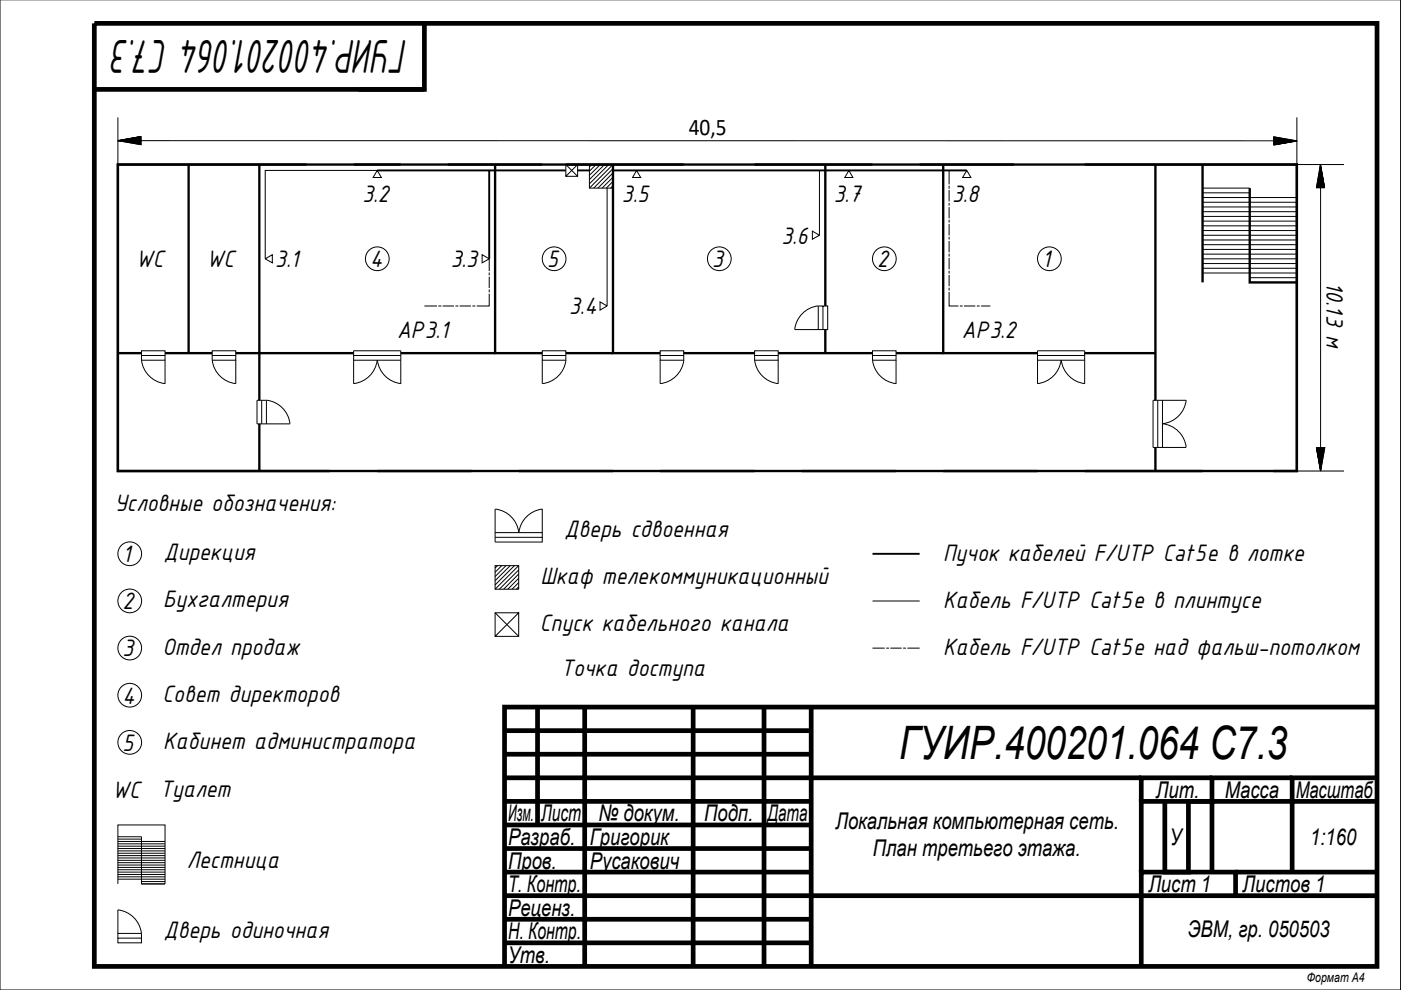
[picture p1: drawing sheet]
<svg xmlns="http://www.w3.org/2000/svg" width="297mm" height="210mm" viewBox="0 0 297 210" stroke-linecap="round" stroke-linejoin="round" font-family="sans-serif">
<!-- layer: 0 -->
<g fill="none" stroke="#000" stroke-width=".21">
<path d="M0 0h297v209.9h-297zM25 24.9v10M29.9 28.9l-4.9 .9 4.9-.9M29.9 28.9v1.8l-4.9-.9M29.9 29.8l240.2 .1M270.1 30.7l4.9-.8-4.9 .8M275 29.9l-4.9-.9v1.7M275 24.9v10h10M280 34.9l-.9 4.9h1.7M280 39.8v55.1M280.8 39.8l-.8-4.9 .8 4.9M275 99.9h10"/>
<path d="M279.1 94.9l.9 5-.9-5M279.1 94.9h1.8l-.9 5"/>
</g>
<g fill="none" stroke="#000" stroke-width="1" stroke-linecap="butt">
<path d="M20 5h272v199.9h-272zM76 19h14M90 5v14h-70M107 159.9h65M107 154.9h65M114 149.9v25M124 149.9v55M147 149.9v55M162 149.9v55M172 149.9v15h-65M292 149.9h-185v55M107 179.9h65"/>
<path d="M107 174.9h65M107 169.9h65M242 164.9h-70v25h-65M247 169.9v15h5v-15h5M257 169.9h-15v15M257 164.9h-15v5M274 164.9h-17v5M292 169.9h-18v15M292 164.9h-18v5h-17v15M107 184.9h65M107 199.9h65M107 194.9h65"/>
<path d="M262 189.9v-5h-20v5h-70v15M262 184.9h30M292 189.9h-50v15"/>
</g>
<!-- layer: Blocks -->
<g fill="none" stroke="#000" stroke-width=".21">
<path d="M65 34.9h10M80 36.1l.9 1.5h-1.8zM85 34.9h10M115 34.9h5l2.5 2.5M122.5 34.9h-2.5v2.5h2.5v-2.5l-2.5 2.5M125 34.9v5h5M125.5 34.9l-.5 .5M126.4 34.9l-1.4 1.4M127.3 34.9l-2.3 2.3M128.2 34.9l-3.2 3.2M129.1 34.9l-4.1 4.1M130 34.9l-5 5"/>
<path d="M130 35.8l-4.1 4.1M130 36.7l-3.2 3.2M130 37.6l-2.3 2.3M130 38.4l-1.4 1.5M130 39.4l-.5 .5M135 36.1l.8 1.5h-1.7zM145 34.9h15M180 36.1l.8 1.5h-1.7zM185 34.9h10M205 36.1l.9 1.5h-1.8zM215 34.9h15M56.2 54.9l1.5-.9v1.7z"/>
<path d="M102.2 54l1.5 .9-1.5 .8zM172.2 49l1.5 .9-1.5 .8zM30 75.4h5v-1h-5v2h5v-1M30 76.3a5.7 5.7 0 0 0 5 5v-4.9M45 75.4h5v-1h-5v2h5v-1M45 76.3a5.7 5.7 0 0 0 5 5v-4.9M75 75.4h10M75 76.4h10M80 76.3a5.7 5.7 0 0 1-5 5v-6.9h10v7M80 76.3a5.7 5.7 0 0 0 5 5M115 75.4v1h5v-2h-5v1h5M115 76.4v5"/>
<path d="M120 76.3a5.7 5.7 0 0 1-5 5M127.2 64l1.5 .9-1.5 .9zM140 75.4v1h5v-2h-5v1h5M145 76.3a5.7 5.7 0 0 1-5 5v-4.9M160 75.4h5v-1h-5v2h5v-1M160 76.3a5.7 5.7 0 0 0 5 5v-4.9M173.5 64.9a5.7 5.7 0 0 0-5 4.9l5 .1M174.5 64.9v5h1v-5h-2v5h1M185 75.4h5v-1h-5v2h5v-1M185 76.3a5.7 5.7 0 0 0 5 5v-4.9M220 75.4h10M220 76.4h10"/>
<path d="M225 76.3a5.7 5.7 0 0 1-5 5.1v-7h10v6.9a5.7 5.7 0 0 1-5-5M55.5 84.9v5M56.5 84.8a5.7 5.7 0 0 1 5 5M56.5 84.9h-2v5h7M56.5 84.9v5M70 99.9h10M100 99.9h10M130 99.9h10M160 99.9h10M190 99.9h10M220 99.9h10M245.5 84.9v10"/>
<path d="M246.5 84.9v10M251.5 84.9h-7v10h7M251.5 84.8a5.7 5.7 0 0 1-5 5 5.7 5.7 0 0 1 5 5M255 99.9h15M105 107.9v7h10v-1h-10M105 112.9h10v1M105 119.9h5v5h-5zM105 107.9a5.7 5.7 0 0 1 5 5 5.7 5.7 0 0 1 5-5M105.5 119.9l-.5 .5M106.4 119.9l-1.4 1.4M107.3 119.9l-2.3 2.3M108.2 119.9l-3.2 3.2"/>
<path d="M109.1 119.9l-4.1 4.1M110 119.9l-5 5M115 107.9v5M105 129.9l5 5M110 129.9h-5v5h5v-5l-5 5M110 120.8l-4.1 4.1M110 121.7l-3.2 3.2M110 122.6l-2.3 2.3M110 123.5l-1.4 1.4M110 124.4l-.5 .5M30 177.4v10h5v-12.5h-10v12.5M25 192.9a5.7 5.7 0 0 1 5 5"/>
<path d="M25 192.9v5M30 197.9v2h-5v-1h5M30 197.9h-5v1"/>
<circle cx="80" cy="54.9" r="2.52"/>
<circle cx="117.5" cy="54.9" r="2.52"/>
<circle cx="152.5" cy="54.9" r="2.52"/>
<circle cx="187.5" cy="54.9" r="2.52"/>
<circle cx="222.5" cy="54.9" r="2.52"/>
<circle cx="27.5" cy="117.4" r="2.52"/>
<circle cx="27.5" cy="127.4" r="2.52"/>
<circle cx="27.5" cy="137.4" r="2.52"/>
<circle cx="27.5" cy="157.4" r="2.52"/>
<circle cx="27.5" cy="147.4" r="2.52"/>
</g>
<!-- layer: Walls -->
<g fill="none" stroke="#000" stroke-width=".21">
<path d="M255 39.9h10M255 57.9h20M255 56.9h20M255 55.9h20M255 54.9h20M255 53.9h20M255 52.9h20M255 51.9h20M255 50.9h20M255 49.9h20M255 48.9h20M255 47.9h20"/>
<path d="M255 46.9h20M255 45.9h20M255 44.9h20M255 43.9h20M255 42.9h20M255 41.9h20M255 40.9h10M265 59.9h10M265 58.9h10M25 179.9h10M25 179.4h10M25 178.9h10"/>
<path d="M25 178.4h10M25 177.9h5M25 177.4h5M25 186.4h10M25 185.9h10M25 185.4h10M25 184.9h10M25 184.4h10M25 183.9h10M25 183.4h10M25 182.9h10M25 182.4h10"/>
<path d="M25 181.9h10M25 181.4h10M25 180.9h10M25 180.4h10M30 187.4h5M30 186.9h5"/>
</g>
<g fill="none" stroke="#000" stroke-width=".5">
<path d="M25 34.9h250v65h-250zM40 34.9v40M55 34.9v50M65 34.9h-40v65h45M75 34.9h10M95 34.9h20M105 34.9v40h10M120 34.9h25M130 34.9v40h10M160 34.9h25M175 34.9v30M195 34.9h20"/>
<path d="M200 34.9v40h20M230 34.9h45v65h-5M245 34.9v50M255 34.9v25M265 39.9v20h10M25 74.9h5M35 74.9h10M50 74.9h25M85 74.9h20M120 74.9h10M145 74.9h15M165 74.9h20"/>
<path d="M175 69.9v5M190 74.9h10M230 74.9h15M55 89.9v10M80 99.9h20M110 99.9h20M140 99.9h20M170 99.9h20M200 99.9h20M230 99.9h25M245 94.9v5"/>
</g>
<!-- layer: Twisted Pair in a tray -->
<path d="M80 36.1h40M103.7 36.1v18.8M122.5 36.1h2.5M130 36.1h75M185 117.4h10" fill="none" stroke="#000" stroke-width=".41"/>
<!-- layer: Twisted Pair -->
<path d="M80 36.1h-23.8v18.8M128.7 39.9v25M173.7 36.1v13.8M185 127.4h10" fill="none" stroke="#000" stroke-width=".21"/>
<!-- layer: Twisted pair above the ceiling -->
<g fill="none" stroke="#000" stroke-width=".21">
<path d="M201.2 36.1v3M201.2 39.4v.6M103.7 54.9v2.6M103.7 57.8v.6M103.7 58.7v2.4M201.2 40.3v2.4M201.2 43v.6M201.2 43.9v2.4M201.2 46.6v.6M201.2 47.5v2.4M201.2 50.2v.6M201.2 51.1v2.4"/>
<path d="M201.2 53.8v.6M201.2 54.7v2.4M201.2 57.4v.6M201.2 58.3v2.4M90 64.9h2.7M92.9 64.9h.7M93.9 64.9h2.4M96.6 64.9h.6M97.4 64.9h2.4M100.2 64.9h.6M103.7 62.3v2.6h-2.6M103.7 61.4v.6"/>
<path d="M201.2 61.9v3h2M201.2 61v.6M203.5 64.9h.6M204.4 64.9h2.4M207.1 64.9h.6M208 64.9h2M185 137.4h2.6M187.9 137.4h.6M188.8 137.4h2.4M191.5 137.4h.6M192.4 137.4h2.6"/>
</g>
<!-- layer: 0 -->
<g fill="#000" stroke="#000" stroke-width=".21">
<path d="M25 29.8h4.9zM25 29.8h4.9v.9zM270.1 29l4.8 .9h-4.8z"/>
<path d="M25 29.8l4.9-.9v.9zM25 29.8h4.9z"/>
<path d="M270.1 29.9h4.9zM270.1 29.9h4.9zM270.1 29.9v.8l4.9-.8z"/>
<path d="M280 34.9v4.9h.8zM280 34.9v4.9h-.9z"/>
<path d="M279.1 94.9h.9v5zM280 94.9v5l.9-5z"/>
</g>
<text font-size="10.9" x="86.5" y="8.5" transform="rotate(-180 86.5 8.5)">ГУИР.400201.064 С7.3</text>
<text font-size="9.8" x="190.7" y="160.9">ГУИР.400201.064 C7.3</text>
<g font-size="5.4">
<text x="76.9" y="42.9">3.2</text>
<text x="131.9" y="42.9">3.5</text>
<text x="176.8" y="42.9">3.7</text>
<text x="201.9" y="42.9">3.8</text>
<text x="165.7" y="51.6">3.6</text>
<text x="28.8" y="56.6">WC</text>
<text x="43.8" y="56.6">WC</text>
<text x="58.4" y="56.6">3.1</text>
<text x="78.4" y="56.6">4</text>
<text x="95.6" y="56.6">3.3</text>
<text x="116" y="56.6">5</text>
<text x="151" y="56.6">3</text>
<text x="186" y="56.6">2</text>
<text x="220.9" y="56.6">1</text>
<text x="281.2" y="59.9" transform="rotate(90 281.2 59.9)">10.13 м</text>
<text x="84.2" y="71.6">AP3.1</text>
<text x="120.7" y="66.6">3.4</text>
<text x="203.9" y="71.6">AP3.2</text>
<text x="24.3" y="108.4">Условные обозначения:</text>
<text x="119.7" y="113.9">Дверь сдвоенная</text>
<text x="26" y="119.2">1</text>
<text x="34.7" y="118.6">Дирекция</text>
<text x="200" y="118.9">Пучок кабелей F/UTP Cat5e в лотке</text>
<text x="114.6" y="123.9">Шкаф телекоммуникационный</text>
<text x="26" y="129.2">2</text>
<text x="34.6" y="128.6">Бухгалтерия</text>
<text x="200" y="128.9">Кабель F/UTP Cat5e в плинтусе</text>
<text x="114.5" y="133.9">Спуск кабельного канала</text>
<text x="26" y="139.2">3</text>
<text x="34.4" y="138.9">Отдел продаж</text>
<text x="118.9" y="143.4">Точка доступа</text>
<text x="200" y="138.9">Кабель F/UTP Cat5e над фальш-потолком</text>
<text x="26" y="149.2">4</text>
<text x="34.5" y="148.9">Совет директоров</text>
<text x="26" y="159.2">5</text>
<text x="34.6" y="158.9">Кабинет администратора</text>
<text x="23.8" y="169.2">WC Туалет</text>
<text x="39.6" y="184.1">Лестница</text>
<text x="34.7" y="198.9">Дверь одиночная</text>
</g>
<text font-size="5.1" x="146" y="28.6">40,5</text>
<g font-size="4.9">
<text x="245.1" y="169.1">Лит.</text>
<text x="259.7" y="169.1">Масса</text>
<text x="274.7" y="169.2">Масштаб</text>
<text x="107.7" y="174.2">Изм.</text>
<text x="107.7" y="179.2">Разраб.</text>
<text x="114.7" y="174.2">Лист</text>
<text x="125.1" y="179.2">Григорик</text>
<text x="126.9" y="174.2">№ докум.</text>
<text x="149.3" y="174.2">Подп.</text>
<text x="162.7" y="174.2">Дата</text>
<text x="177.1" y="175.8">Локальная компьютерная сеть.</text>
<text x="248" y="179.2">У</text>
<text x="277.8" y="179.2">1:160</text>
<text x="107.7" y="184.2">Пров.</text>
<text x="125.1" y="184.2">Русакович</text>
<text x="185" y="181.6">План третьего этажа.</text>
<text x="107.7" y="189.2">Т. Контр.</text>
<text x="243.5" y="189.2">Лист 1</text>
<text x="263.5" y="189.2">Листов 1</text>
<text x="107.7" y="194.2">Реценз.</text>
<text x="107.7" y="199.2">Н. Контр.</text>
<text x="251.8" y="198.7">ЭВМ, гр. 050503</text>
<text x="107.7" y="204.2">Утв.</text>
</g>
<text font-size="2.8" x="277.1" y="208.2">Формат А4</text>
</svg>
